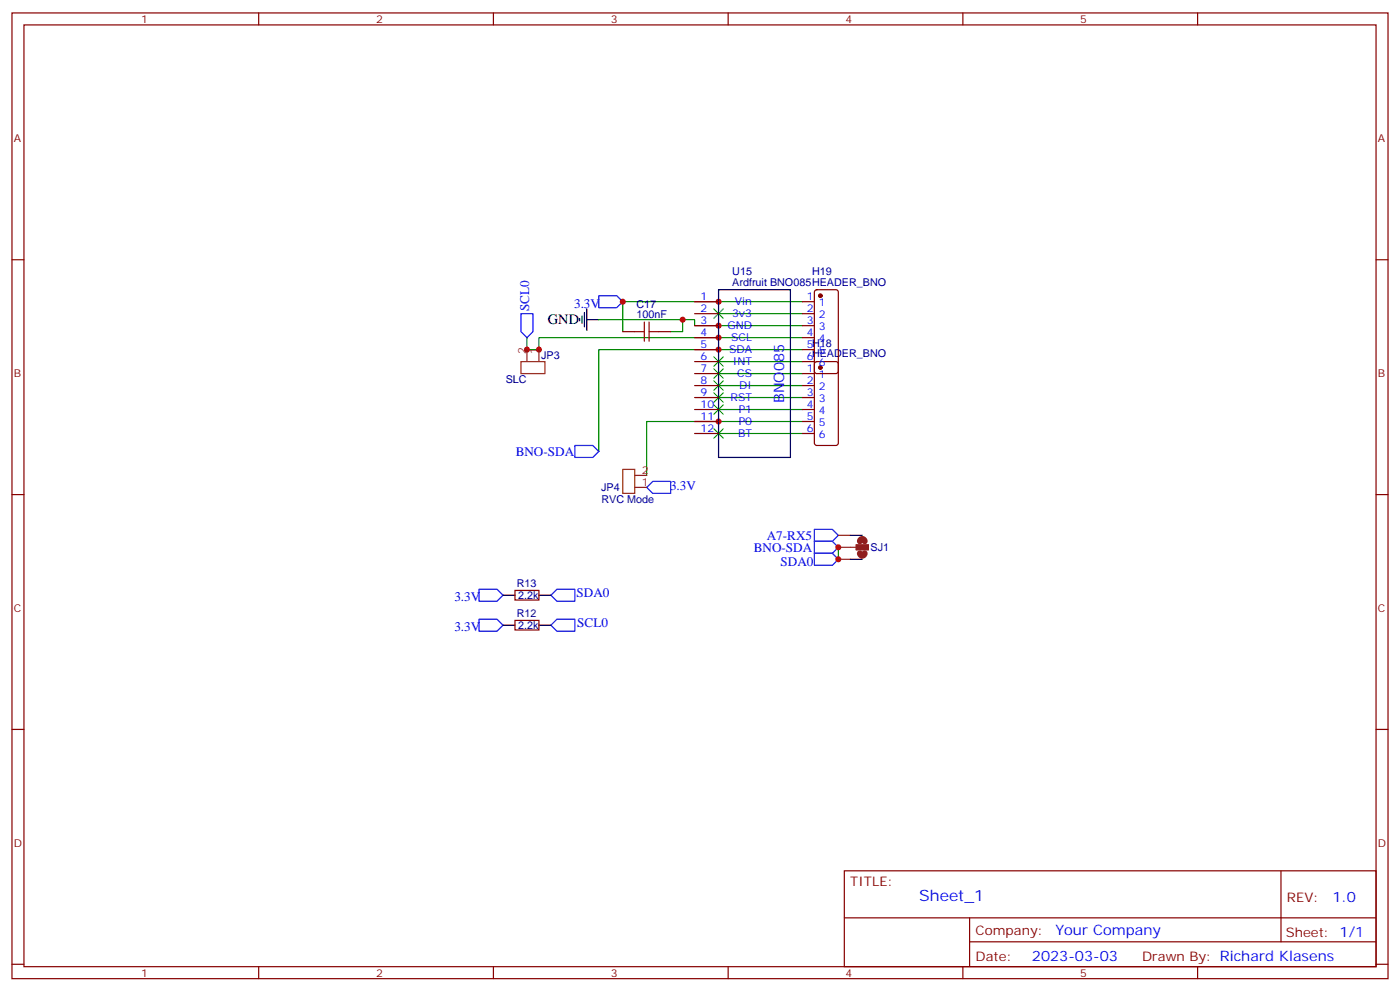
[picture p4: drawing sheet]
<svg xmlns="http://www.w3.org/2000/svg" width="412mm" height="292mm" viewBox="0 0 412 292" stroke-linecap="round" stroke-linejoin="round" font-family="sans-serif">
<g fill="none" stroke="#870000" stroke-width=".35">
<path d="M3.5 3.8h405.4v284.3h-405.4zM7.1 7.3h398.2v277.3h-398.2zM76.2 3.8v3.5M145.3 3.8v3.5M214.5 3.8v3.5M283.6 3.8v3.5M352.8 3.8v3.5M3.5 76.5h3.6M405.3 76.5h3.6M3.5 145.6h3.6M405.3 145.6h3.6M3.5 214.8h3.6"/>
<path d="M405.3 214.8h3.6M248.7 256.4h156.6v28.2h-156.6zM377.3 256.4v20.9M248.7 270.2h156.5M285.6 277.3h119.6M285.6 270.2v14.2M3.5 283.9h3.6M76.2 284.6v3.5M145.3 284.6v3.5M214.5 284.6v3.5M283.6 284.6v3.5M352.8 284.6v3.5"/>
<path d="M405.3 283.9h3.6"/>
</g>
<g fill="none" stroke="#008700" stroke-width=".35">
<path d="M155.2 99.4v3.5h3.5v-3.5h77.7M176.4 94.1h28.2v1.8h31.8M201.1 94.1v3.5h-3.5M211.7 92.4h24.7M236.4 88.8h-53v8.8M211.7 117.1h24.7M211.7 113.5h24.7M211.7 110h24.7M211.7 106.5h24.7M236.4 102.9h-60v30M211.7 127.6h24.7M211.7 120.6h24.7"/>
<path d="M236.4 124.1h-45.9v15.9M246.9 161.1v3.6"/>
</g>
<g fill="none" stroke="#3c3" stroke-width=".35">
<path d="M210.3 90.9l2.8 2.9M213.1 90.9l-2.8 2.9M210.3 119.2l2.8 2.8M210.3 115.6l2.8 2.9M210.3 112.1l2.8 2.8M210.3 108.6l2.8 2.8M210.3 105.1l2.8 2.8M213.1 119.2l-2.8 2.8M213.1 115.6l-2.8 2.9M213.1 112.1l-2.8 2.8M213.1 108.6l-2.8 2.8M213.1 105.1l-2.8 2.8"/>
<path d="M210.3 126.2l2.8 2.8M213.1 126.2l-2.8 2.8"/>
</g>
<path d="M170.7 93.8v.7M171.4 93.1v2.1M172.2 92v4.2M172.9 94.1h3.5M172.9 90.9v6.4" fill="none" stroke="#000" stroke-width=".35"/>
<path d="M153.5 92.4h3.5v5.2l-1.8 1.8-1.7-1.8zM176.4 87.1h5.3l1.7 1.7-1.7 1.8h-5.3zM169.3 131.2h5.3l1.8 1.7-1.8 1.8h-5.3zM190.5 143.5l1.8-1.8h5.3v3.6h-5.3zM239.9 155.9h5.3l1.7 1.7-1.7 1.8h-5.3zM239.9 159.4h5.3l1.7 1.7-1.7 1.8h-5.3zM141.1 173.5h5.3l1.8 1.8-1.8 1.7h-5.3zM162.3 175.3l1.7-1.8h5.3v3.5h-5.3zM239.9 162.9h5.3l1.7 1.8-1.7 1.7h-5.3zM141.1 182.3h5.3l1.8 1.8-1.8 1.7h-5.3zM162.3 184.1l1.7-1.8h5.3v3.5h-5.3z" fill="none" stroke="#00f" stroke-width=".35"/>
<g fill="#c00">
<circle cx="211.7" cy="88.8" r=".88"/>
<circle cx="211.7" cy="102.9" r=".88"/>
<circle cx="211.7" cy="95.9" r=".88"/>
<circle cx="201.1" cy="94.1" r=".88"/>
<circle cx="183.4" cy="88.8" r=".88"/>
<circle cx="211.7" cy="124.1" r=".88"/>
<circle cx="211.7" cy="99.4" r=".88"/>
<circle cx="155.2" cy="102.9" r=".88"/>
<circle cx="158.8" cy="102.9" r=".88"/>
<circle cx="246.9" cy="161.1" r=".88"/>
<circle cx="246.9" cy="164.7" r=".88"/>
</g>
<g fill="none" stroke="#870000" stroke-width=".35">
<path d="M183.4 97.6h3.6M194 97.6h3.6M204.6 88.8h7.1M204.6 92.4h7.1M204.6 95.9h7.1M204.6 99.4h7.1M236.4 88.8h3.5M236.4 92.4h3.5M236.4 95.9h3.5M236.4 99.4h3.5M240.1 85.5l.5-.2h5.6l.7 .4v23.6l-.4 .6-5.9 .1-.7-.5v-23.5zM204.6 110h7.1"/>
<path d="M204.6 113.5h7.1M204.6 117.1h7.1M204.6 102.9h7.1M204.6 106.5h7.1M236.4 110h3.5M236.4 113.5h3.5M236.4 117.1h3.5M236.4 102.9h3.5M236.4 106.5h3.5M240.1 106.7l.5-.2h5.6l.7 .4v23.6l-.4 .6-5.9 .1-.7-.5v-23.5zM204.6 120.6h7.1M204.6 124.1h7.1"/>
<path d="M204.6 127.6h7.1M236.4 120.6h3.5M236.4 124.1h3.5M236.4 127.6h3.5M151.7 173.8h7v2.9h-7zM151.7 182.7h7v2.8h-7z"/>
</g>
<g fill="#870000" stroke="#870000" stroke-width=".35">
<circle cx="241.7" cy="108.2" r=".53"/>
<circle cx="241.7" cy="87.1" r=".53"/>
</g>
<path d="M211.7 85.3h21.1v49.4h-21.1zM250.5 157.6h3.5M148.2 175.3h3.5M158.7 175.3h3.6M250.5 164.7h3.5M148.2 184.1h3.5M158.7 184.1h3.6" fill="none" stroke="#000" stroke-width=".35"/>
<path d="M187 97.6h2.8M189.8 94.8v5.7M191.2 94.8v5.7M191.2 97.6h2.8" fill="none" stroke="#a10000" stroke-width=".35"/>
<path d="M253.3 159.4a.71 .71 0 0 1 .7-.7 .71 .71 0 0 1 .7 .7M253.3 162.9a.71 .71 0 0 0 .7 .7 .71 .71 0 0 0 .7-.7" fill="none" stroke="#8c2424" stroke-width="1.8"/>
<path d="M155.2 102.9v3.6M158.7 102.9v3.6M187 140h3.5M187 143.5h3.5M246.9 157.6h3.6M246.9 161.1h5.3M246.9 164.7h3.6M252.2 160.4h3.6v1.5h-3.6z" fill="none" stroke="#8c2424" stroke-width=".35"/>
<path d="M252.2 160.4h3.6v1.5h-3.6z" fill="#8c2424" stroke="#8c2424" stroke-width=".35"/>
<path d="M153.5 106.5h7v3.5h-7zM183.4 138.2h3.6v7.1h-3.6z" fill="none" stroke="#930" stroke-width=".35"/>
<text font-size="4.6" fill="#00f" x="270.8" y="265.4">Sheet_1</text>
<text font-size="4.2" x="161.4" y="95.5">GND</text>
<g font-size="4.2" fill="#00f">
<text x="231" y="118.7" transform="rotate(-90 231 118.7)">BNO085</text>
<text x="392.5" y="265.7">1.0</text>
<text x="310.9" y="275.2">Your Company</text>
<text x="304" y="283">2023-03-03</text>
</g>
<g font-size="3.9" fill="#00f">
<text x="155.9" y="91.6" transform="rotate(-90 155.9 91.6)">SCL0</text>
<text x="169.1" y="90.6">3.3V</text>
<text x="151.9" y="134.2">BNO-SDA</text>
<text x="197.4" y="144.3">3.3V</text>
<text x="225.9" y="158.9">A7-RX5</text>
<text x="222" y="162.4">BNO-SDA</text>
<text x="229.9" y="166.7">SDA0</text>
<text x="133.8" y="177">3.3V</text>
<text x="169.8" y="175.7">SDA0</text>
<text x="133.8" y="185.9">3.3V</text>
<text x="170" y="184.6">SCL0</text>
</g>
<g font-size="3.9" fill="#800">
<text x="250.5" y="261">TITLE:</text>
<text x="379.1" y="265.7">REV:</text>
<text x="287.4" y="275.2">Company:</text>
<text x="378.7" y="275.8">Sheet: 1/1</text>
<text x="287.4" y="282.9">Date:</text>
<text x="336.4" y="282.9">Drawn By: Richard Klasens</text>
</g>
<g font-size="3.2" fill="#800">
<text x="41.6" y="6.8">1</text>
<text x="110.8" y="6.8">2</text>
<text x="179.9" y="6.8">3</text>
<text x="249.1" y="6.8">4</text>
<text x="318.2" y="6.8">5</text>
<text x="4.1" y="41.9">A</text>
<text x="405.9" y="41.9">A</text>
<text x="4.1" y="111.1">B</text>
<text x="405.9" y="111.1">B</text>
<text x="4.1" y="180.2">C</text>
<text x="405.9" y="180.2">C</text>
<text x="4.1" y="249.3">D</text>
<text x="405.9" y="249.3">D</text>
<text x="41.6" y="287.6">1</text>
<text x="110.8" y="287.6">2</text>
<text x="179.9" y="287.6">3</text>
<text x="249.1" y="287.6">4</text>
<text x="318.2" y="287.6">5</text>
</g>
<g font-size="3.2" fill="#000080">
<text x="215.7" y="81">U15</text>
<text x="239.2" y="80.9">H19</text>
<text x="215.7" y="84.2">Ardfruit BNO085HEADER_BNO</text>
<text x="187.5" y="93.8">100nF</text>
<text x="187.5" y="90.6">C17</text>
<text x="159.4" y="105.8">JP3</text>
<text x="239.2" y="105.2">HEADER_BNO</text>
<text x="149" y="112.9">SLC</text>
<text x="177.1" y="144.7">JP4</text>
<text x="177.2" y="148.2">RVC Mode</text>
<text x="256.5" y="162.3">SJ1</text>
<text x="152.2" y="172.9">R13</text>
<text x="152.6" y="176.4">2.2k</text>
<text x="152.2" y="181.7">R12</text>
<text x="152.6" y="185.2">2.2k</text>
</g>
<g font-size="3.2" fill="#00f">
<text x="206.4" y="88.5">1</text>
<text x="216.5" y="89.9">Vin</text>
<text x="237.7" y="88.5">1</text>
<text x="206.4" y="92">2</text>
<text x="206.4" y="95.5">3</text>
<text x="215.6" y="93.4">3v3</text>
<text x="237.7" y="92">2</text>
<text x="237.7" y="95.5">3</text>
<text x="241.2" y="90.2">1</text>
<text x="241.2" y="93.8">2</text>
<text x="206.4" y="99.1">4</text>
<text x="214.3" y="96.9">GND</text>
<text x="215.4" y="100.5">SCL</text>
<text x="237.7" y="99.1">4</text>
<text x="241.2" y="97.3">3</text>
<text x="241.2" y="100.8">4</text>
<text x="206.4" y="102.6">5</text>
<text x="206.4" y="106.1">6</text>
<text x="214.8" y="104">SDA</text>
<text x="215.9" y="107.5">INT</text>
<text x="237.7" y="102.6">5H18</text>
<text x="237.7" y="106.1">6</text>
<text x="241.2" y="104.4">5</text>
<text x="241.2" y="107.9">6</text>
<text x="206.4" y="109.6">7</text>
<text x="206.4" y="113.2">8</text>
<text x="217.2" y="111.1">CS</text>
<text x="237.7" y="109.6">1</text>
<text x="237.7" y="113.2">2</text>
<text x="241.2" y="111.4">1</text>
<text x="206.4" y="116.7">9</text>
<text x="215.2" y="118.1">RST</text>
<text x="217.8" y="114.6">DI</text>
<text x="237.7" y="116.7">3</text>
<text x="241.2" y="114.9">2</text>
<text x="241.2" y="118.5">3</text>
<text x="206.4" y="120.2">10</text>
<text x="206.4" y="123.8">11</text>
<text x="217.6" y="121.6">P1</text>
<text x="217.6" y="125.2">P0</text>
<text x="237.7" y="120.2">4</text>
<text x="237.7" y="123.8">5</text>
<text x="241.2" y="122">4</text>
<text x="241.2" y="125.5">5</text>
<text x="206.4" y="127.3">12</text>
<text x="217.4" y="128.7">BT</text>
<text x="237.7" y="127.3">6</text>
<text x="241.2" y="129">6</text>
</g>
<g font-size="3.2" fill="#8d2323">
<text x="154.9" y="104.4" transform="rotate(-90 154.9 104.4)">2</text>
<text x="158.4" y="104.4" transform="rotate(-90 158.4 104.4)">1</text>
<text x="189.1" y="143.2">1</text>
<text x="189.1" y="139.6">2</text>
</g>
</svg>
